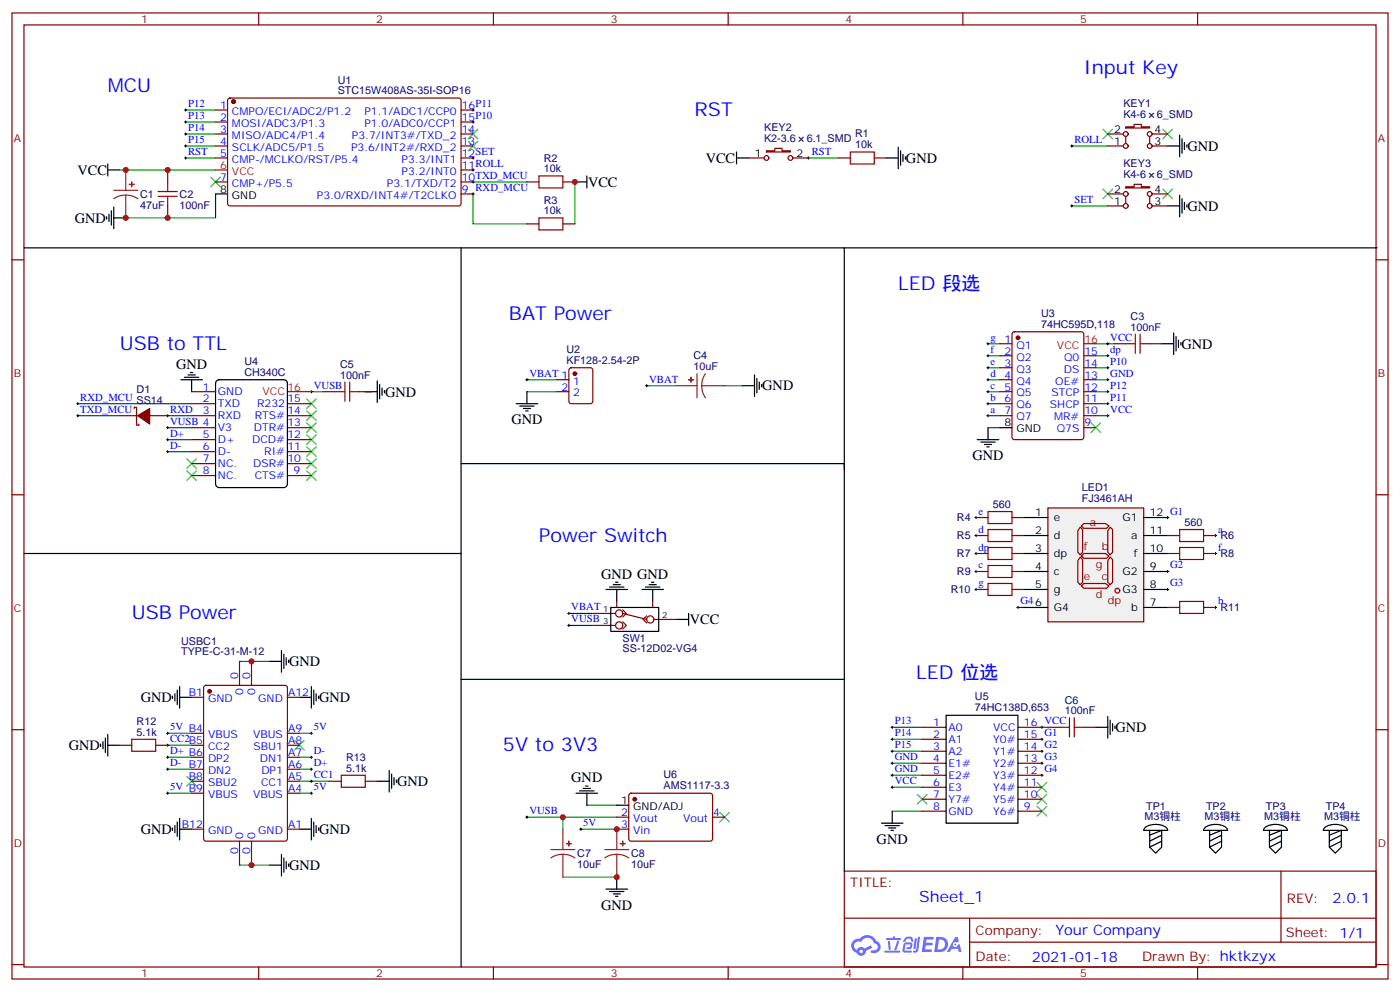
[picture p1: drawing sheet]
# EasyEDA schematic schematic.json
TITLE: Sheet_1; REV: 2.0.1; Date: 2021-01-18; Sheet: 1/1; Drawn By: hktkzyx; Company: Your Company

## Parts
C1  47uF  [CASE-A_3216]
C2  100nF  [C0805]
C3  100nF  [C0805]
C4  10uF  [CASE-A_3216]
C5  100nF  [C0805]
C6  100nF  [C0805]
C7  10uF  [CASE-A_3216]
C8  10uF  [CASE-A_3216]
D1  SS14  [SMA_L4.4-W2.8-LS5.4-RD]
KEY1  K4-6×6_SMD  [KEY-SMD_4P-L6.0-W6.0-P3.90-LS10.0]
KEY2  K2-3.6×6.1_SMD  [KEY-SMD_2P-L6.2-W3.6-LS8.0]
KEY3  K4-6×6_SMD  [KEY-SMD_4P-L6.0-W6.0-P3.90-LS10.0]
LED1  FJ3461AH  [LED-SEG-TH_12P-L30.0-W14.0-P2.54-S10.16-BL]
R1  10k  [R0805]
R2  10k  [R0805]
R3  10k  [R0805]
R4  560  [R0805]
R5  560  [R0805]
R6  560  [R0805]
R7  560  [R0805]
R8  560  [R0805]
R9  560  [R0805]
R10  560  [R0805]
R11  560  [R0805]
R12  5.1k  [R0805]
R13  5.1k  [R0805]
SW1  SS-12D02-VG4  [SW-TH_SS-12D02-VG4]
TP1  M3铜柱  [M3铜柱]
TP2  M3铜柱  [M3铜柱]
TP3  M3铜柱  [M3铜柱]
TP4  M3铜柱  [M3铜柱]
U1  STC15W408AS-35I-SOP16  [SOP-16_L10.0-W3.9-P1.27-LS6.0-BL]
U2  KF128-2.54-2P  [CONN-TH_P2.54_KF128-2.54-2P]
U3  74HC595D,118  [SOIC-16_L9.9-W3.9-P1.27-LS6.0-BL]
U4  CH340C  [SOP-16_L10.0-W3.9-P1.27-LS6.0-BL]
U5  74HC138D,653  [SOIC-16_L9.9-W3.9-P1.27-LS6.0-BL]
U6  AMS1117-3.3  [SOT-223-3_L6.5-W3.4-P2.30-LS7.0-BR]
USBC1  TYPE-C-31-M-12  [USB-C_SMD-TYPE-C-31-M-12]

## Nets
5V: C8.1 U6.3(Vin) USBC1.A4(VBUS) USBC1.A9(VBUS) USBC1.B4(VBUS) USBC1.B9(VBUS)
GND: C1.2 C2.2 C3.2 C4.2 C5.2 C6.2 C7.2 C8.2 KEY1.3 KEY3.3 R1.2 R12.2 R13.2 SW1.4 SW1.5 U1.8(GND) U2.2 U3.8(GND) U3.13(OE#) U4.1(GND) U5.4(E1#) U5.5(E2#) U5.8(GND) U6.1(GND/ADJ) USBC1.0 USBC1.A1(GND) USBC1.A12(GND) USBC1.B1(GND) USBC1.B12(GND)
VBAT: C4.1 SW1.1 U2.1
VCC: C1.1 C2.1 C3.1 C6.1 KEY2.1 R2.2 R3.2 SW1.2 U1.6(VCC) U3.10(MR#) U3.16(VCC) U5.6(E3) U5.16(VCC)
a: R6.2 U3.7(Q7)
b: R11.2 U3.6(Q6)
c: R9.1 U3.5(Q5)
CC1: R13.1 USBC1.A5(CC1)
CC2: R12.1 USBC1.B5(CC2)
d: R5.1 U3.4(Q4)
D+: U4.5(D+) USBC1.A6(DP1) USBC1.B6(DP2)
D-: U4.6(D-) USBC1.A7(DN1) USBC1.B7(DN2)
dp: R7.1 U3.15(Q0)
e: R4.1 U3.3(Q3)
f: R8.2 U3.2(Q2)
g: R10.1 U3.1(Q1)
G1: LED1.12(G1) U5.15(Y0#)
G2: LED1.9(G2) U5.14(Y1#)
G3: LED1.8(G3) U5.13(Y2#)
G4: LED1.6(G4) U5.12(Y3#)
P10: U1.15(P1.0/ADC0/CCP1) U3.14(DS)
P11: U1.16(P1.1/ADC1/CCP0) U3.11(SHCP)
P12: U1.1(CMPO/ECI/ADC2/P1.2) U3.12(STCP)
P13: U1.2(MOSI/ADC3/P1.3) U5.1(A0)
P14: U1.3(MISO/ADC4/P1.4) U5.2(A1)
P15: U1.4(SCLK/ADC5/P1.5) U5.3(A2)
ROLL: KEY1.1 U1.11(P3.2/INT0)
RST: KEY2.2 R1.1 U1.5(CMP-/MCLKO/RST/P5.4)
RXD: D1.2(A) U4.3(RXD)
RXD_MCU: R3.1 U1.9(P3.0/RXD/INT4#/T2CLKO) U4.2(TXD)
SET: KEY3.1 U1.12(P3.3/INT1)
TXD_MCU: D1.1(K) R2.1 U1.10(P3.1/TXD/T2)
VUSB: C5.1 C7.1 SW1.3 U4.4(V3) U4.16(VCC) U6.2(Vout)
LED1_1: LED1.1(e) R4.2
LED1_2: LED1.2(d) R5.2
LED1_3: LED1.3(dp) R7.2
LED1_4: LED1.4(c) R9.2
LED1_5: LED1.5(g) R10.2
LED1_7: LED1.7(b) R11.1
LED1_10: LED1.10(f) R8.1
LED1_11: LED1.11(a) R6.1

Not connected (* = marked no-connect by the designer): KEY1 2* 4*; KEY3 2* 4*; U1 7(CMP+/P5.5)* 13(P3.6/INT2#/RXD_2)* 14(P3.7/INT3#/TXD_2)*; U3 9(Q7S)*; U4 7(NC.)* 8(NC.)* 9(CTS#)* 10(DSR#)* 11(RI#)* 12(DCD#)* 13(DTR#)* 14(RTS#)* 15(R232)*; U5 7(Y7#)* 9(Y6#)* 10(Y5#)* 11(Y4#)*; U6 4(Vout)*; USBC1 A8(SBU1)* B8(SBU2)*

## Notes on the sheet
- Input Key
- MCU
- RST
- LED 段选
- BAT Power
- USB to TTL
- Power Switch
- USB Power
- LED 位选
- 5V to 3V3

# EasyEDA board pcb.json

Outline 71.12 x 43.18 mm; copper layers: TopLayer, BottomLayer. Coordinates in mm from the lower left corner of the outline.
Outline path: 0,41.91 arc(0.37,42.81) 1.27,43.18 69.85,43.18 arc(70.75,42.81) 71.12,41.91 71.12,1.27 arc(70.75,0.37) 69.85,0 1.27,0 arc(0.37,0.37) 0,1.27 0,41.91

## Design rules (mm)
Default: track 0.254, clearance 0.152, via 0.61, via hole 0.305
D+-: track 0.127, clearance 0.127, via 0.61, via hole 0.305; nets D+ D-

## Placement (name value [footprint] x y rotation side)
C1  47uF  [CASE-A_3216]  22.22 34.29 90 top
C2  100nF  [C0805]  19.69 34.29 90 top
C3  100nF  [C0805]  24.76 27.31 270 top
C4  10uF  [CASE-A_3216]  6.98 13.97 180 top
C5  100nF  [C0805]  7.62 18.42 180 top
C6  100nF  [C0805]  24.76 38.73 270 top
C7  10uF  [CASE-A_3216]  33.66 10.8 0 top
C8  10uF  [CASE-A_3216]  27.31 6.98 270 top
D1  SS14  [SMA_L4.4-W2.8-LS5.4-RD]  5.72 27.94 180 top
KEY1  K4-6×6_SMD  [KEY-SMD_4P-L6.0-W6.0-P3.90-LS10.0]  45.72 4.44 0 top
KEY2  K2-3.6×6.1_SMD  [KEY-SMD_2P-L6.2-W3.6-LS8.0]  23.5 15.24 90 top
KEY3  K4-6×6_SMD  [KEY-SMD_4P-L6.0-W6.0-P3.90-LS10.0]  58.42 4.44 0 top
LED1  FJ3461AH  [LED-SEG-TH_12P-L30.0-W14.0-P2.54-S10.16-BL]  52.71 29.21 0 top
R1  10k  [R0805]  13.97 38.1 180 top
R2  10k  [R0805]  6.35 31.11 180 top
R3  10k  [R0805]  6.35 33.66 180 top
R4  560  [R0805]  46.35 19.69 90 top
R5  560  [R0805]  48.89 19.69 90 top
R6  560  [R0805]  48.89 38.73 90 top
R7  560  [R0805]  51.43 19.69 90 top
R8  560  [R0805]  51.43 38.73 90 top
R9  560  [R0805]  53.97 19.69 90 top
R10  560  [R0805]  56.51 19.69 90 top
R11  560  [R0805]  59.05 38.73 90 top
R12  5.1k  [R0805]  22.22 6.35 90 top
R13  5.1k  [R0805]  24.76 6.35 90 top
SW1  SS-12D02-VG4  [SW-TH_SS-12D02-VG4]  31.12 15.24 0 top
TP1  -  [M3铜柱]  3.17 3.17 0 top
TP2  -  [M3铜柱]  67.94 3.17 0 top
TP3  -  [M3铜柱]  67.94 40 0 top
TP4  -  [M3铜柱]  3.17 40 0 top
U1  STC15W408AS-35I-SOP16  [SOP-16_L10.0-W3.9-P1.27-LS6.0-BL]  13.97 31.11 90 top
U2  KF128-2.54-2P  [CONN-TH_P2.54_KF128-2.54-2P]  6.35 9.53 270 top
U3  74HC595D,118  [SOIC-16_L9.9-W3.9-P1.27-LS6.0-BL]  31.75 25.4 0 top
U4  CH340C  [SOP-16_L10.0-W3.9-P1.27-LS6.0-BL]  15.24 15.24 0 top
U5  74HC138D,653  [SOIC-16_L9.9-W3.9-P1.27-LS6.0-BL]  31.75 36.83 0 top
U6  AMS1117-3.3  [SOT-223-3_L6.5-W3.4-P2.30-LS7.0-BR]  32.39 5.08 90 top
USBC1  TYPE-C-31-M-12  [USB-C_SMD-TYPE-C-31-M-12]  15.24 4.45 0 top

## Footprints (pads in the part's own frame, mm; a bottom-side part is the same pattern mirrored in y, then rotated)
C0805
  rect 1x1.55 smd: 1(-1,0) 2(1,0)
CASE-A_3216
  rect 1.5x1.359 smd: 1(-1.2,0) 2(1.2,0)
CONN-TH_P2.54_KF128-2.54-2P
  oval 2x2 hole 1.3: 1(-1.27,0) 2(1.27,0)
KEY-SMD_2P-L6.2-W3.6-LS8.0
  rect 1.4x1.5 smd: 1(-3.8,0) 2(3.8,0)
KEY-SMD_4P-L6.0-W6.0-P3.90-LS10.0
  rect 1.8x1 smd: 1(-4.5,1.95) 2(4.5,1.95) 3(-4.5,-1.95) 4(4.5,-1.95)
LED-SEG-TH_12P-L30.0-W14.0-P2.54-S10.16-BL
  oval 1.524x1.524 hole 0.762: 1(-6.35,-5.08) 2(-3.81,-5.08) 3(-1.27,-5.08) 4(1.27,-5.08) 5(3.81,-5.08) 6(6.35,-5.08) 7(6.35,5.08) 8(3.81,5.08) 9(1.27,5.08) 10(-1.27,5.08) 11(-3.81,5.08) 12(-6.35,5.08)
M3铜柱
  round 3.1 hole 3.1 unplated: (0,0)
R0805
  rect 1x1.55 smd: 1(-1,0) 2(1,0)
SMA_L4.4-W2.8-LS5.4-RD
  rect 2.046x1.62 smd: 1(-2.565,0) 2(2.565,0)
SOIC-16_L9.9-W3.9-P1.27-LS6.0-BL
  oval 0.602x1.971 smd: 1(-4.445,-2.736) 2(-3.175,-2.736) 3(-1.905,-2.736) 4(-0.635,-2.736) 5(0.635,-2.736) 6(1.905,-2.736) 7(3.175,-2.736) 8(4.445,-2.736) 9(4.445,2.736) 10(3.175,2.736) 11(1.905,2.736) 12(0.635,2.736) 13(-0.635,2.736) 14(-1.905,2.736) 15(-3.175,2.736) 16(-4.445,2.736)
SOP-16_L10.0-W3.9-P1.27-LS6.0-BL
  oval 0.56x1.745 smd: 1(-4.445,-2.873) 2(-3.175,-2.873) 3(-1.905,-2.873) 4(-0.635,-2.873) 5(0.635,-2.873) 6(1.905,-2.873) 7(3.175,-2.873) 8(4.445,-2.873) 9(4.445,2.873) 10(3.175,2.873) 11(1.905,2.873) 12(0.635,2.873) 13(-0.635,2.873) 14(-1.905,2.873) 15(-3.175,2.873) 16(-4.445,2.873)
SOT-223-3_L6.5-W3.4-P2.30-LS7.0-BR
  rect 2.5x1.1 smd: 1(2.97,-2.3) 2(2.97,0) 3(2.97,2.3)
  rect 2.34x3.6 smd: 4(-2.97,0)
SW-TH_SS-12D02-VG4
  oval 1.6x1.3 hole 0.9: 1(-2,0) 2(-0.007,0) 3(2,0)
  oval 2x3 hole 1.3: 4(4.1,0) 5(-4.1,0)
USB-C_SMD-TYPE-C-31-M-12
  round 0.75 hole 0.75 unplated: (-2.89,1.026) (2.89,1.026)
  oval 1.2x2 hole 0.8x1.6: 0(-4.32,1.556) 0(4.32,1.556)
  oval 1.2x1.8 hole 0.8x1.4: 0(-4.32,-2.624) 0(4.32,-2.624)
  rect 0.3x1.3 smd: A1(-3.4,2.624) A4(-2.56,2.624) A5(-1.25,2.624) A6(-0.25,2.624) A7(0.25,2.624) A8(1.25,2.624) A9(2.55,2.624) A12(3.35,2.624) B1(3.05,2.624) B4(2.24,2.624) B5(1.75,2.624) B6(0.75,2.624) B7(-0.75,2.624) B8(-1.75,2.624) B9(-2.24,2.624) B12(-3.05,2.624)

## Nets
As in the schematic, except:
A: R6.2 U3.7
B: R11.2 U3.6
C: R9.1 U3.5
D: R5.1 U3.4
DP: R7.1 U3.15
E: R4.1 U3.3
F: R8.2 U3.2
G: R10.1 U3.1

Pads without a net: KEY1 2 4; KEY3 2 4; U1 7 13 14; U3 9; U4 7 8 9 10 11 12 13 14 15; U5 7 9 10 11; U6 4; USBC1 A8 B8

## Via types
v1: diameter 0.61, hole 0.305, TopLayer to BottomLayer, 39 vias

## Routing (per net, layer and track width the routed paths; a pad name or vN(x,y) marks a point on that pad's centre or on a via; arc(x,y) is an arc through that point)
5V: length 20.4
  TopLayer w0.508: 12.83,8 v1(12.83,8.38) ; 17.65,8 v1(17.65,8.38) 17.65,8.89 18.54,9.78 26.92,9.78 27.33,9.37 27.33,8.1 30.01,8.1 30.08,8.18
  BottomLayer w0.508: v1(12.83,8.38) v1(17.65,8.38)
GND: length 3.4
  TopLayer w0.254: 31.12,28.37 v1(31.12,29.84)
  TopLayer w0.508: C5.2 v1(6.62,20.32)
  vias: v1(12.7,25.4) v1(18.8,31.75) v1(31.12,24.13) v1(32.38,24.13)
VBAT: length 29.7
  TopLayer w0.508: U2.1 8.1,12.55 8.1,13.94
  BottomLayer w0.508: U2.1 8.25,12.7 28.57,12.7 29.21,13.33 29.12,13.43 SW1.1
VCC: length 127.1
  TopLayer w0.254: 27.31,39.8 27.31,37.47 27.94,36.83 32.38,36.83 33.66,35.56 33.66,32.39 34.93,31.11 34.93,28.37
  TopLayer w0.508: 16.94,33.02 19.42,33.02 C2.1 22.03,33.29 22.22,33.09 22.2,33.12 22.2,33.17 v1(24.13,33.17) ; 27.31,39.8 24.83,39.8 C6.1 23.23,39.74 22.86,39.37 v1(22.86,38.73) 21.59,40 v1(9.53,40) ; KEY2.1 29.22,11.44 31.11,13.34 SW1.2 ; 27.31,28.37 24.83,28.37 24.76,28.31 23.35,28.31 22.86,27.81 v1(22.86,27.31) ; v1(3.81,33.66) R3.2 R2.2 v1(3.81,31.11)
  BottomLayer w0.508: 26.67,19.68 25.4,18.42 15.24,18.42 3.81,29.84 v1(3.81,31.11) v1(3.81,33.66) 3.81,34.29 v1(9.53,40) ; v1(24.13,33.17) 22.86,34.44 v1(22.86,38.73) ; SW1.2 22.86,23.49 v1(22.86,27.31)
A: length 28.8
  TopLayer w0.254: 34.93,22.43 34.93,24.13 35.56,24.77 38.74,24.77 41.28,27.31 41.28,38.73 42.28,39.74 48.9,39.74
B: length 43.1
  TopLayer w0.254: 59.06,39.74 59.06,40.77 57.78,42.04 43.31,42.04 40,38.73 40,27.31 38.1,25.4 34.29,25.4 33.66,24.77 33.66,22.43
C: length 27.1
  TopLayer w0.254: 32.38,22.43 v1(32.38,20.7) ; 53.97,18.68 v1(53.97,17.14)
  BottomLayer w0.254: v1(32.38,20.7) 34.04,19.05 53.34,19.05 53.97,18.42 v1(53.97,17.14)
CC1: length 16.1
  TopLayer w0.254: 13.99,7.07 13.97,3.81 14.61,3.17 24.13,3.17 24.76,3.81 R13.1
CC2: length 9.6
  TopLayer w0.254: 16.99,7.07 16.99,4.22 17.4,3.81 21.84,3.81 22.22,4.19 R12.1
D: length 22.9
  TopLayer w0.254: 31.12,22.43 v1(31.12,20.7) ; 48.9,18.68 v1(48.9,17.14)
  BottomLayer w0.254: v1(48.9,17.14) 48.9,17.78 48.51,18.16 33.66,18.16 v1(31.12,20.7)
D+: length 12.1
  TopLayer w0.127: 15.88,12.27 15.88,12.01 16.38,11.51 16.38,10.44 15.11,9.17 15.11,8.09 14.99,7.97 14.99,5.08 ; 15.99,7.07 v1(15.99,5.08)
  BottomLayer w0.127: v1(15.99,5.08) 15.99,4.56 15.88,4.44 15.11,4.44 14.99,4.57 14.99,5.08
  vias: v1(14.99,5.08)
D-: length 12.1
  TopLayer w0.127: 17.14,12.27 17.14,12.01 16.64,11.51 16.64,10.33 15.37,9.06 15.37,8.09 15.49,7.97 15.49,4.57 15.37,4.44 14.61,4.44 14.49,4.56 14.49,7.07
DP: length 35.2
  TopLayer w0.254: 51.44,18.68 v1(51.44,17.14) ; 28.57,28.37 v1(28.57,26.67)
  BottomLayer w0.254: v1(28.57,26.67) 28.57,19.69 30.86,17.4 43.56,17.4 44.7,16.26 51.18,16.26 51.44,16.51 v1(51.44,17.14)
E: length 19.7
  TopLayer w0.254: 46.35,18.68 30.72,18.68 29.84,19.56 29.84,22.43
F: length 41.2
  TopLayer w0.254: 51.44,39.74 v1(51.44,41.28) v1(45.09,41.28) ; v1(38.74,41.28) 38.74,27.31 37.47,26.03 30.73,26.03 28.57,23.88 28.57,22.43
  BottomLayer w0.254: v1(38.74,41.28) v1(45.09,41.28)
G: length 35.9
  TopLayer w0.254: 56.51,18.68 56.51,17.14 54.61,15.24 43.94,15.24 41.28,17.91 29.46,17.91 27.31,20.07 27.31,22.43
G1: length 21.1
  TopLayer w0.254: 28.57,39.8 v1(28.57,38.1)
  BottomLayer w0.254: v1(28.57,38.1) 31.12,35.56 37.47,35.56 38.74,34.29 LED1.12
G2: length 27.4
  TopLayer w0.254: 29.84,39.8 v1(29.84,38.1)
  BottomLayer w0.254: v1(29.84,38.1) 31.75,36.19 52.07,36.19 LED1.9
G3: length 28.7
  TopLayer w0.254: 31.12,39.8 v1(31.12,38.1)
  BottomLayer w0.254: v1(31.12,38.1) 32.38,36.83 53.97,36.83 LED1.8
G4: length 40.5
  TopLayer w0.254: 32.38,39.8 v1(32.38,38.1) ; LED1.6 59.06,25.4 58.42,26.03 44.45,26.03 43.81,26.67 43.81,36.19 v1(42.54,37.47)
  BottomLayer w0.254: v1(42.54,37.47) 33.02,37.47 v1(32.38,38.1)
LED1_1: length 3.4
  TopLayer w0.254: 46.35,20.69 LED1.1
LED1_2: length 3.4
  TopLayer w0.254: LED1.2 48.9,20.69
LED1_3: length 3.4
  TopLayer w0.254: LED1.3 51.44,20.69
LED1_4: length 3.4
  TopLayer w0.254: LED1.4 53.97,20.69
LED1_5: length 3.4
  TopLayer w0.254: LED1.5 56.51,20.69
LED1_7: length 3.4
  TopLayer w0.254: LED1.7 59.06,37.73
LED1_10: length 3.4
  TopLayer w0.254: LED1.10 51.44,37.73
LED1_11: length 3.4
  TopLayer w0.254: LED1.11 48.9,37.73
P10: length 23.7
  TopLayer w0.254: 11,27.94 12.7,27.94 15.88,24.77 18.67,24.77 23.88,29.97 29.46,29.97 29.84,29.59 29.84,28.37
P11: length 28
  TopLayer w0.254: 11,26.67 11,24.56 11.43,24.13 13.97,24.13 14.61,23.5 21.28,23.5 21.92,24.13 27.94,24.13 30.48,26.67 33.27,26.67 33.66,27.05 33.66,28.37
P12: length 18.9
  TopLayer w0.254: 32.38,28.37 32.38,29.84 31.62,30.61 23.11,30.61 19.18,26.67 16.94,26.67
P13: length 14
  TopLayer w0.254: 27.31,33.86 27.31,31.75 26.67,31.11 22.22,31.11 19.05,27.94 16.94,27.94
P14: length 14.6
  TopLayer w0.254: 28.57,33.86 v1(28.57,32.13) ; 16.94,29.21 v1(18.8,29.21)
  BottomLayer w0.254: v1(28.57,32.13) 25.65,29.21 v1(18.8,29.21)
P15: length 18
  TopLayer w0.254: 29.84,33.86 29.84,35.05 29.46,35.43 26.42,35.43 26.16,35.18 26.16,32.26 25.53,31.62 21.34,31.62 20.19,30.48 16.94,30.48
ROLL: length 108.4
  TopLayer w0.254: 11,33.02 v1(12.7,33.02) ; 40.92,6.4 v1(40.92,7.62)
  BottomLayer w0.254: v1(12.7,33.02) 12.7,38.73 14.35,40.39 57.4,40.39 62.23,35.56 62.23,14.35 53.59,5.72 41.66,5.72 40.92,6.45 v1(40.92,7.62)
RST: length 34.6
  TopLayer w0.254: KEY2.2 v1(23.5,20.95) ; 16.94,31.75 15.24,31.75 14.97,32.02 R1.1 v1(16.51,38.1)
  BottomLayer w0.254: v1(16.51,38.1) 16.51,22.86 18.41,20.95 v1(23.5,20.95)
RXD: length 23
  TopLayer w0.254: 13.33,12.27 13.33,13.97 12.7,14.61 11.43,14.61 9.53,16.51 5.46,16.51 3.15,18.82 D1.2
RXD_MCU: length 44
  TopLayer w0.254: 7.35,35.56 11,35.56 ; 7.35,35.56 R3.1 ; 7.35,35.56 2.88,35.56 1.27,33.95 1.27,18.42 3.81,15.88 8.89,15.88 10.8,13.97 11.56,13.97 12.06,13.46 v1(12.06,10.16)
SET: length 90.6
  TopLayer w0.254: 11,31.75 v1(12.7,31.75) ; 53.62,6.4 v1(53.62,7.62)
  BottomLayer w0.254: v1(12.7,31.75) 13.33,31.75 13.97,32.39 13.97,38.1 15.62,39.75 56.77,39.75 60.96,35.56 60.96,14.96 v1(53.62,7.62)
TXD_MCU: length 9.6
  TopLayer w0.254: 11,34.29 9.53,34.29 8.89,33.66 8.89,31.75 8.25,31.11 R2.1 7.35,28.87 D1.1
VUSB: length 50
  TopLayer w0.254: 14.61,12.27 14.61,14.61 13.97,15.24 12.06,15.24 10.8,16.51 10.8,18.21
  TopLayer w0.508: 32.38,8.18 32.38,10.67 33.11,11.4 33.11,16.54 32.64,17.02 28.45,17.02 25.65,19.81 25.65,21.34 24.76,22.22 10.53,22.22 8.62,20.32 C5.1 8.82,18.21 10.8,18.21

## Copper pours and planes (outline as drawn; the poured copper is in the pictures)
GND on TopLayer: -3.17,46.99 -6.98,43.18 -6.98,-3.18 -3.81,-6.35 78.74,-6.35 79.38,-5.72 79.38,51.44
GND on BottomLayer: -5.72,50.17 -8.25,47.62 -8.25,-7.62 -6.35,-9.53 88.26,-9.53 73.66,5.08 73.66,50.17
VBAT on TopLayer: 6.29,11.79 7.35,10.73 7.49,11.58 7.13,11.94
VBAT on BottomLayer: 6.29,11.79 7.35,10.73 7.49,11.58 7.13,11.94
VCC on TopLayer: 27,27.74 27.07,29.01 26.24,28.63 26.24,28.12
VCC on TopLayer: 27,39.17 27.07,40.44 26.24,40.06 26.24,39.55
VUSB on TopLayer: 10.52,17.58 10.55,18.85 9.75,18.47 9.75,17.96

Small or netless copper shapes (teardrops, artwork), in the pictures only: 151 on TopLayer, 38 on BottomLayer

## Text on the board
BottomSilkLayer: JLCJLCJLCJLC
TopSilkLayer: RST | USB | ROLL | SET | BAT | GND | Electronic dices / hktkzyx / 2.0.1
